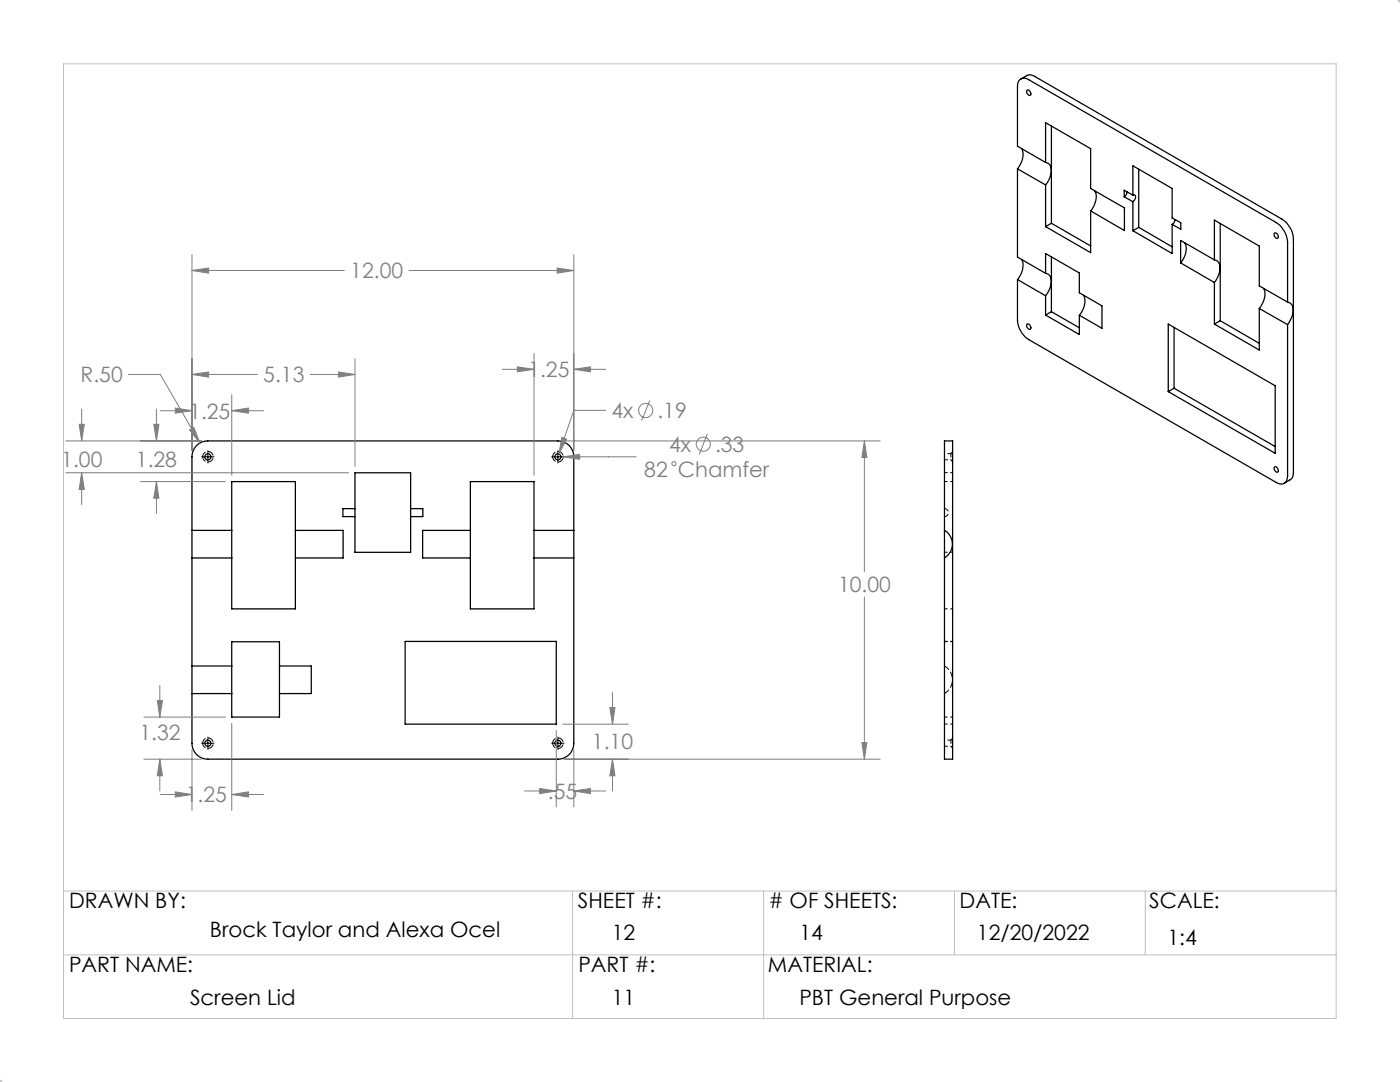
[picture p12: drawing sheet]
<svg xmlns="http://www.w3.org/2000/svg" width="279mm" height="216mm" viewBox="0 0 279 216" stroke-linecap="round" stroke-linejoin="round" font-family="sans-serif">
<g fill="none" stroke="#000" stroke-width=".25">
<path d="M203.7 15.8l1.2-.7a1.4 1.4 0 0 1 1.6 .1l49.4 28.5a5.1 5.1 0 0 1 2.2 3.9v47.1a1.24 1.24 0 0 1-.6 1l-1.2 .7M205 18a.64 .64 0 0 1 .6 .3 .64 .64 0 0 1-.1 .7 .75 .75 0 0 1-.5-1zM203.1 33.7v17.6l5.6 3.2M203.1 33.7l5.6 3.2M203.9 29.7a3.8 3.8 0 0 1-.8 4M208.7 32.4l-5.6-3.2v-12a1.39 1.39 0 0 1 .6-1.4 1.39 1.39 0 0 1 1.6 .1l49.4 28.5a5.1 5.1 0 0 1 2.3 3.9v12M208.7 32.4a1.5 1.5 0 0 1 1.1 2l-.4 1.3-.7 1.2M208.7 32.4v-7.9l9 5.2v7.9l6.7 3.9v4.5l-6.7-3.9M208.7 36.9v8.3M209.8 25.2v19.4M218.5 38.1a3.6 3.6 0 0 1-.8 4M224.4 39.3l1.7 1"/>
<path d="M224.9 38.3l-.2 .6-.3 .4M226.1 38.9a.38 .38 0 0 1 .5 .1 .38 .38 0 0 1 0 .5l-.5 .8M226.1 38.9v-5.8l7.8 4.5v5.9l1.8 .9v1.4l-1.8-1M226.1 38.9l-1.7-.9v1.3M227.3 33.8v11.6M203.1 55.8v8.1a5.1 5.1 0 0 0 2.2 3.9l49.4 28.5a1.37 1.37 0 0 0 1.6 .1 1.37 1.37 0 0 0 .7-1.4v-30.2M203.1 55.8l5.6 3.2M203.9 51.8a3.7 3.7 0 0 1-.8 4M208.7 54.5a1.5 1.5 0 0 1 1.1 2.1l-.4 1.2-.7 1.2M208.7 54.5v-3.9l6.7 3.9v3.9l4.5 2.6v4.5l-4.5-2.6M208.7 59v3.9M209.8 44.6l-1.1 .6"/>
<path d="M209.8 51.3v10.9M209.8 44.6l7.9 4.5M216.3 58.9a3.7 3.7 0 0 1-.9 4M217.7 42.1v8.3l-9-5.2M226.1 40.3v5.7M227.3 45.4l-1.2 .6M227.3 45.4l6.6 3.8M233.9 44.8v5.8l-7.8-4.6M234.5 43.8l-.2 .6-.4 .4M235.6 52.5l6.8 3.9M236.4 48.5a3.6 3.6 0 0 1-.8 4M242.4 51.9a1.56 1.56 0 0 1 1.1 2l-.4 1.2-.7 1.3"/>
<path d="M242.4 51.9l-6.8-3.9v4.5M242.4 51.9v-8l8.9 5.2v7.9l5.7 3.3M242.4 56.4v8.3M243.5 44.6v19.4M252.2 57.5a3.4 3.4 0 0 1-.6 3.7l-.3 .4M254.4 46.5a.66 .66 0 0 1 .6 .4 .66 .66 0 0 1-.1 .7 .77 .77 0 0 1-.5-1.1zM205 64.7a.64 .64 0 0 1 .6 .3 .64 .64 0 0 1-.1 .7 .75 .75 0 0 1-.5-1zM208.7 62.9l6.7 3.8v-3.8M209.8 62.2l-1.1 .7M209.8 62.2l5.6 3.2M233.2 64.7l21.3 12.3v13.5l-21.3-12.4zM234.3 77.5l-1.1 .6"/>
<path d="M234.3 77.5l20.2 11.6M234.3 65.3v12.2M243.5 64l-1.1 .7M243.5 64l7.8 4.5M251.3 61.6v8.2l-8.9-5.1M251.3 61.6l5.7 3.2M257 60.3a1.56 1.56 0 0 1 1.1 2l-.4 1.3-.7 1.2M188.5 88h1.6v63.5h-1.6zM254.4 93.2a.64 .64 0 0 1 .6 .3 .64 .64 0 0 1-.1 .7 .75 .75 0 0 1-.5-1zM38.3 105.8v-14.6a3.1 3.1 0 0 1 3.2-3.2h69.8a3.1 3.1 0 0 1 3.2 3.2v14.6M38.3 105.8v5.5M38.3 111.3v21.6"/>
<path d="M38.3 111.3h7.9M38.3 105.8h7.9M46.2 105.8v5.5M46.2 105.8v-9.7h12.7v9.7M46.2 111.3v10.2h12.7v-10.2M58.9 105.8v5.5M58.9 105.8h9.6v5.5h-9.6M70.8 101.5v1.6M70.8 101.5v-7.2h11.2v7.2M70.8 103.1v7.1h11.2v-7.1M70.8 101.5h-2.4v1.6h2.4M82 101.5v1.6"/>
<path d="M82 101.5h2.4v1.6h-2.4M93.9 105.8v5.5M93.9 105.8h-9.6v5.5h9.6M93.9 111.3v10.2h12.7v-10.2M93.9 105.8v-9.7h12.7v9.7M106.6 105.8v5.5M106.6 111.3h7.9M106.6 105.8h7.9M114.5 111.3v37a3.1 3.1 0 0 1-3.2 3.2h-69.8a3.1 3.1 0 0 1-3.2-3.2v-9.9M114.5 105.8v5.5M188.5 105.8a3.2 3.2 0 0 1 0 5.5M38.3 132.9v5.5"/>
<path d="M38.3 138.4h7.9M38.3 132.9h7.9M46.2 132.9v5.5M46.2 132.9v-4.8h9.6v4.8M46.2 138.4v4.7h9.6v-4.7M55.8 132.9v5.5M55.8 132.9h6.3v5.5h-6.3M80.9 128h30.1v16.5h-30.1z"/>
<circle cx="41.5" cy="91.2" r=".61"/>
<circle cx="111.3" cy="91.2" r=".61"/>
<circle cx="41.5" cy="148.3" r=".61"/>
<circle cx="111.3" cy="148.3" r=".61"/>
</g>
<path d="M40.5 91.1a1.05 1.05 0 0 1 1.4-.9 1.05 1.05 0 0 1 .3 1.7 1.05 1.05 0 0 1-1.7-.5v-.3M110.3 91.1a1.05 1.05 0 0 1 1.5-.9 1.05 1.05 0 0 1 .2 1.7 1.05 1.05 0 0 1-1.7-.5v-.3M188.5 132.9a3.2 3.2 0 0 1 0 5.5M40.5 148.3a1.05 1.05 0 0 1 1.4-1 1.05 1.05 0 0 1 .3 1.8 1.05 1.05 0 0 1-1.7-.5v-.3M110.3 148.3a1.05 1.05 0 0 1 1.5-1 1.05 1.05 0 0 1 .2 1.8 1.05 1.05 0 0 1-1.7-.5v-.3" fill="none" stroke="#000" stroke-width=".2" stroke-dasharray="1.3 .6" stroke-dashoffset=".2"/>
<path d="M188.5 91.8h1.3M189.8 90.5v1.3M189.8 90.5h-1.3M188.5 148.9h1.3M189.8 147.7v1.2M189.8 147.7h-1.3" fill="none" stroke="#000" stroke-width=".2" stroke-dasharray="1.3 .6" stroke-dashoffset=".6"/>
<path d="M190.1 96.1h-1.6M190.1 94.3h-1.6M190.1 110.2h-1.6M190.1 128h-1.6M190.1 121.5h-1.6M190.1 144.5h-1.6M190.1 143.1h-1.6" fill="none" stroke="#000" stroke-width=".2" stroke-dasharray="1.3 .6" stroke-dashoffset=".8"/>
<path d="M188.5 101.5a.79 .79 0 0 1 .8 .8 .79 .79 0 0 1-.8 .8" fill="none" stroke="#000" stroke-width=".2" stroke-dasharray="1.3 .6" stroke-dashoffset=".3"/>
<path d="M189.8 91.8l.3 .4M190.1 90.1l-.3 .4M189.8 148.9l.3 .4M190.1 147.2l-.3 .5" fill="none" stroke="#000" stroke-width=".2" stroke-dasharray="1.3 .6"/>
<g fill="none" stroke="#808080" stroke-width=".2">
<path d="M38.3 54l3.3-.5v1zM38.3 50.8v39.1M38.3 54h30.4M81.6 54h32.9M111.2 53.5l3.3 .5-3.3 .5zM114.5 50.8v39.1M25.6 74.7h6.4l7.9 13.7M38.3 74.7l3.3-.5v1zM38.3 74.7h13.1M46.2 78.8v16M61.9 74.7h8.9M67.6 74.2l3.2 .5-3.2 .5z"/>
<path d="M70.8 71.5v21.6M100.2 73.7h6.4M103.3 73.2l3.3 .5-3.3 .5zM106.6 70.5v24.3M114.5 73.7l3.3-.5v1zM114.5 73.7h6.4M129.7 79.9l-1.6 4M13.1 88h27.1M13.1 94.3h56.5M15.8 84.7h1l-.5 3.3zM16.3 94.3l.5 3.3h-1zM16.3 81.6v6.4"/>
<path d="M16.3 94.3v6.4M28 96.1h17M30.7 84.7h1l-.5 3.3zM31.2 96.1l.5 3.3h-1zM31.2 81.6v6.4M31.2 96.1v6.3M32 82h6.3M35 81.4l3.3 .6-3.3 .4zM37.8 85.8l.9-.5 1.2 3.1zM46.2 82l3.4-.6v1zM46.2 82h6.4M112.1 87.3l1 .3-1.6 3z"/>
<path d="M112.4 91.2l3.3-.5v1zM112.4 91.2h14.6M112.6 88h63.1M120.9 81.9h-6.4l-3 8.7M141.1 86.6l-1.5 4.1M172.5 88l.5 3.3h-1zM172.5 88v26.1M172.5 119.1v32.4M31.4 139.8h1l-.5 3.3zM31.9 136.7v6.4M122.2 138.1v6.4M28.7 151.5h11.5"/>
<path d="M28.7 143.1h16.3M31.9 151.5l.5 3.3h-1zM31.9 151.5v6.3M32 158.5h6.3M35 158l3.3 .5-3.3 .5zM38.3 149.6v12.1M46.2 158.5l3.4-.5v1zM46.2 144.4v17.3M46.2 158.5h6.4M104.7 157.8h6.3M107.7 157.3l3.3 .5-3.3 .6zM111 145.8v15.2"/>
<path d="M112.3 144.5h13.1M112.6 151.5h63.1M114.5 157.8l3.3-.5v1.1zM114.5 149.6v11.4M114.5 157.8h6.4M121.7 141.2h1l-.5 3.3zM122.2 151.5l.5 3.3h-1zM122.2 151.5v6.3M172 148.2h1l-.5 3.3z"/>
<circle cx="128.9" cy="81.9" r="1.42"/>
<circle cx="134.5" cy="92.5" r=".4"/>
<circle cx="140.3" cy="88.6" r="1.4"/>
</g>
<g fill="none" stroke="#c0c0c0" stroke-width=".2">
<path d="M279.3 0l.1 .1M279.4 -.1v.6M279.4 0l-.4 .4M12.7 12.7h254v190.5h-254zM278.9 0h.5M12.7 177.8h254M114.3 177.8v25.4M152.4 177.8v25.4M190.5 177.8v12.7M228.6 177.8v12.7M12.7 190.5h254M-.1 215.9h.6"/>
<path d="M0 215.8l.1 .1M0 215.4v.5M.4 215.5l-.4 .4"/>
</g>
<path d="M40.3 91.2h2.4M41.5 89.9v2.5M110.1 91.2h2.5M111.3 89.9v2.5M40.3 148.3h2.4M41.5 147.1v2.4M110.1 148.3h2.5M111.3 147.1v2.4" fill="none" stroke="#000" stroke-width=".2"/>
<path d="M112.1 87.3l-.6 3.3 1.6-3zM112.4 91.2l3.3 .5v-1zM38.3 54l3.3-.5v1zM111.2 53.5l3.3 .5-3.3 .5zM172.5 88l.5 3.3h-1zM172 148.2h1l-.5 3.3zM46.2 82l3.4-.6v1zM35 81.4l3.3 .6-3.3 .4zM67.6 74.2l3.2 .5-3.2 .5zM38.3 74.7l3.3-.5v1zM103.3 73.2l3.3 .5-3.3 .5zM114.5 73.7l3.3-.5v1zM107.7 157.3l3.3 .5-3.3 .6zM114.5 157.8l3.3-.5v1.1zM46.2 158.5l3.4-.5v1zM35 158l3.3 .5-3.3 .5zM121.7 141.2h1l-.5 3.3zM122.2 151.5l.5 3.3h-1zM31.4 139.8h1l-.5 3.3zM31.9 151.5l.5 3.3h-1zM31.2 96.1l.5 3.3h-1zM30.7 84.7h1l-.5 3.3zM16.3 94.3l.5 3.3h-1zM15.8 84.7h1l-.5 3.3zM37.8 85.8l2.1 2.6-1.2-3.1z" fill="#808080"/>
<g font-size="4.2" fill="#808080">
<text x="69.9" y="55.6">12.00</text>
<text x="16.1" y="76.3">R.50</text>
<text x="52.5" y="76.3">5.13</text>
<text x="105.4" y="75.3">1.25</text>
<text x="37.8" y="83.5">1.25</text>
<text x="122" y="83.4">4x</text>
<text x="131.2" y="83.4">.19</text>
<text x="12.2" y="93.1">1.00</text>
<text x="27.1" y="93.1">1.28</text>
<text x="128.6" y="95.3">82 Chamfer</text>
<text x="133.5" y="90.2">4x</text>
<text x="142.7" y="90.2">.33</text>
<text x="167.3" y="118.2">10.00</text>
<text x="27.8" y="147.7">1.32</text>
<text x="118.1" y="149.5">1.10</text>
<text x="37.1" y="160.1">1.25</text>
<text x="109.4" y="159.4">.55</text>
</g>
<g font-size="4.2">
<text x="13.8" y="181.2">DRAWN BY:</text>
<text x="115.3" y="181.2">SHEET #:</text>
<text x="153.4" y="181.2"># OF SHEETS:</text>
<text x="191.5" y="181.2">DATE:</text>
<text x="229.4" y="181.2">SCALE:</text>
<text x="41.9" y="186.9">Brock Taylor and Alexa Ocel</text>
<text x="122.1" y="187.6">12</text>
<text x="159.5" y="187.6">14</text>
<text x="195" y="187.6">12/20/2022</text>
<text x="233" y="188.6">1:4</text>
<text x="13.8" y="193.9">PART NAME:</text>
<text x="115.4" y="193.9">PART #:</text>
<text x="153.3" y="193.9">MATERIAL:</text>
<text x="37.9" y="200.4">Screen Lid</text>
<text x="122.1" y="200.4">11</text>
<text x="159.5" y="200.4">PBT General Purpose</text>
</g>
</svg>
